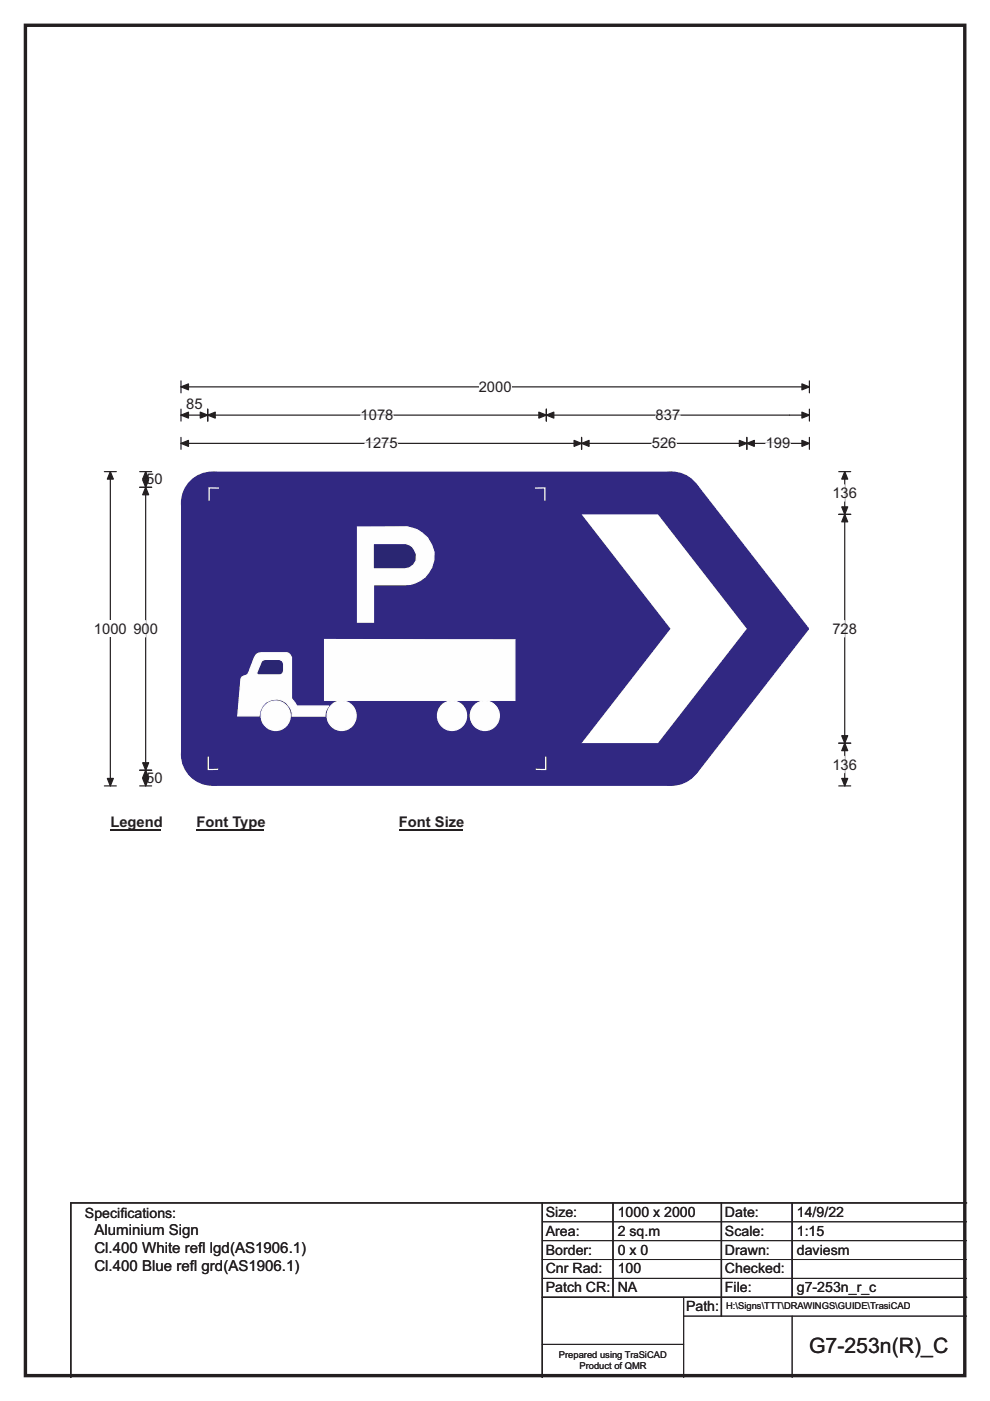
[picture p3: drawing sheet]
<svg xmlns="http://www.w3.org/2000/svg" width="210mm" height="297mm" viewBox="0 0 210 297" stroke-linecap="round" stroke-linejoin="round" font-family="sans-serif">
<path d="M5.4 5.4h199.2v286.3h-199.2z" fill="none" stroke="#231f20" stroke-width=".72"/>
<path d="M38.4 82h133.3M38.4 80.8v2.5M171.7 80.8v2.5" fill="none" stroke="#231f20" stroke-width=".25"/>
<g fill="#231f20" stroke="#231f20" stroke-width=".25">
<path d="M38.4 82l1.6-.6v1.3z" fill-rule="evenodd"/>
<path d="M170.1 81.4l1.6 .6-1.6 .7z" fill-rule="evenodd"/>
</g>
<path d="M101.6 80.3h6.9v3.5h-6.9z" fill="#fff"/>
<g fill="none" stroke="#231f20" stroke-width=".25">
<path d="M22.1 100h2.6M23.4 100v66.6M38.4 88h133.3M38.4 86.7v2.6M38.4 92.7v2.6M38.4 94h133.3M44.1 86.7v2.6M115.9 86.7v2.6M123.4 92.7v2.6M158.4 92.7v2.6M171.7 92.7v2.6M171.7 86.7v2.6"/>
<path d="M22.1 166.6h2.6"/>
</g>
<g fill="#231f20" stroke="#231f20" stroke-width=".25">
<path d="M44.1 88l1.5-.6v1.2z" fill-rule="evenodd"/>
<path d="M114.3 87.4l1.6 .6-1.6 .6z" fill-rule="evenodd"/>
<path d="M38.4 88l1.6-.6v1.2z" fill-rule="evenodd"/>
<path d="M42.5 87.4l1.6 .6-1.6 .6z" fill-rule="evenodd"/>
<path d="M115.9 88l1.6-.6v1.2z" fill-rule="evenodd"/>
<path d="M170.1 87.4l1.6 .6-1.6 .6z" fill-rule="evenodd"/>
<path d="M123.4 94l1.5-.6v1.2z" fill-rule="evenodd"/>
<path d="M156.8 93.4l1.6 .6-1.6 .6z" fill-rule="evenodd"/>
<path d="M38.4 94l1.6-.6v1.2z" fill-rule="evenodd"/>
<path d="M121.8 93.4l1.6 .6-1.6 .6z" fill-rule="evenodd"/>
<path d="M158.4 94l1.6-.6v1.2z" fill-rule="evenodd"/>
<path d="M170.1 93.4l1.6 .6-1.6 .6z" fill-rule="evenodd"/>
<path d="M23.4 100l.6 1.6h-1.2z" fill-rule="evenodd"/>
<path d="M22.8 165h1.2l-.6 1.6z" fill-rule="evenodd"/>
</g>
<path d="M76.5 88h6.9M77.4 94h6.9M138.3 94h5.2M139.1 88h5.2M162.4 94h5.2" fill="none" stroke="#fff" stroke-width=".25"/>
<path d="M19.9 131.6h7v3.5h-7z" fill="#fff"/>
<path d="M29.6 100h2.6M30.9 100v66.6M177.9 100h2.5M179.2 100v66.6M29.6 103.3h2.6M177.9 109.1h2.5M177.9 157.6h2.5M29.6 163.3h2.6M29.6 166.6h2.6M177.9 166.6h2.5" fill="none" stroke="#231f20" stroke-width=".25"/>
<g fill="#231f20" stroke="#231f20" stroke-width=".25">
<path d="M30.9 103.3l.6 1.6h-1.2z" fill-rule="evenodd"/>
<path d="M30.3 161.7h1.2l-.6 1.6z" fill-rule="evenodd"/>
<path d="M30.9 100l.6 1.6h-1.2z" fill-rule="evenodd"/>
<path d="M30.3 101.7h1.2l-.6 1.6z" fill-rule="evenodd"/>
<path d="M30.9 163.3l.6 1.6h-1.2z" fill-rule="evenodd"/>
<path d="M30.3 165h1.2l-.6 1.6z" fill-rule="evenodd"/>
<path d="M179.2 109.1l.6 1.5h-1.3z" fill-rule="evenodd"/>
<path d="M178.5 156h1.3l-.6 1.6z" fill-rule="evenodd"/>
<path d="M179.2 100l.6 1.6h-1.3z" fill-rule="evenodd"/>
<path d="M178.5 107.5h1.3l-.6 1.6z" fill-rule="evenodd"/>
<path d="M179.2 157.6l.6 1.6h-1.3z" fill-rule="evenodd"/>
<path d="M178.5 165h1.3l-.6 1.6z" fill-rule="evenodd"/>
</g>
<path d="M179.2 102.8v3.5M30.9 131.6v3.4M179.2 131.6v3.4M179.2 160.4v3.4" fill="none" stroke="#fff" stroke-width=".25"/>
<path d="M23.4 172.6h10.8v3.5h-10.8z" fill="#fff"/>
<path d="M23.4 175.9h10.8" fill="none" stroke="#231f20" stroke-width=".32"/>
<path d="M41.6 172.6h14.5v3.5h-14.5z" fill="#fff"/>
<path d="M41.6 175.9h14.5" fill="none" stroke="#231f20" stroke-width=".32"/>
<path d="M84.6 172.6h13.5v3.5h-13.5z" fill="#fff"/>
<path d="M84.6 175.9h13.5" fill="none" stroke="#231f20" stroke-width=".32"/>
<g fill="#fff">
<path d="M23.4 176.8h.9v3.5h-.9z"/>
<path d="M41.6 176.8h35.5v3.5h-35.5z"/>
<path d="M84.6 176.8h5.2v3.5h-5.2z"/>
</g>
<g fill="#312882">
<path d="M38.4 106.7l6.7-6.7h97.4l5.3 2.6 23.7 30.5v.4l-23.7 30.6-5.3 2.5h-97.4l-6.7-6.6z" fill-rule="evenodd"/>
<circle cx="45" cy="106.6" r="6.7"/>
<circle cx="45" cy="160" r="6.7"/>
<circle cx="142.5" cy="159.9" r="6.7"/>
<circle cx="171.2" cy="133.3" r=".33"/>
<circle cx="142.5" cy="106.6" r="6.7"/>
</g>
<path d="M123.4 109.1h16.1l18.9 24.2-18.9 24.3h-16.1l18.8-24.3z" fill-rule="evenodd" fill="#fff"/>
<path d="M46.5 103.5l-2.1-.1v2.8M113.5 103.5l2.1-.1v2.8M44.2 160.4v2.8l2.1-.1M115.7 160.4v2.8l-2.1-.1" fill="none" stroke="#fefefe" stroke-width=".26"/>
<g fill="#fefefe" stroke="#fefefe" stroke-width=".26">
<path d="M54.2 139l.3-.4 .9-.2h5.5l.4 .2 .5 .8v8.7l1.2 1.6h6.7l-.7 1.4-.1 .7h-6.9a3.5 3.5 0 0 0-3.5-3.6 3.5 3.5 0 0 0-3.6 3.6h-4.5l.7-7.9a1.56 1.56 0 0 1 1.3-.8l.4-.5z" fill-rule="evenodd"/>
<circle cx="58.5" cy="151.8" r="3.1"/>
<circle cx="72.4" cy="151.8" r="3.1"/>
</g>
<path d="M55.6 140l.6-.2h3.1a1.05 1.05 0 0 1 .9 .9v1.5a.98 .98 0 0 1-.9 .9l-4.7-.1-.1-.5z" fill-rule="evenodd" fill="#2a2672" stroke="#fefefe" stroke-width=".26"/>
<g fill="#fefefe" stroke="#fefefe" stroke-width=".26">
<path d="M68.8 135.6l40.4 .1v12.8h-40.4z" fill-rule="evenodd"/>
<path d="M75.8 111.7h10.6a6.2 6.2 0 0 1 5.2 8.6 6.1 6.1 0 0 1-5.5 3.7h-6.9v7.9h-3.4z" fill-rule="evenodd"/>
<circle cx="95.9" cy="151.8" r="3.1"/>
<circle cx="102.8" cy="151.8" r="3.1"/>
</g>
<path d="M79.2 115.2h6.9a2.71 2.71 0 0 1 2.3 2.8 2.71 2.71 0 0 1-2.5 2.6h-6.7z" fill-rule="evenodd" fill="#2a2672" stroke="#fefefe" stroke-width=".26"/>
<path d="M115 255v37M130 255v20M153 255v24M168 255v20M205 255h-190v37M115 275h90" fill="none" stroke="#231f20" stroke-width=".3"/>
<path d="M115 259h90M115 263h90M115 267h90M115 271h90M145 279h60M145 275v17M168 279v13M115 285h30" fill="none" stroke="#231f20" stroke-width=".21"/>
<text font-size="4.5" fill="#231f20" x="171.6" y="286.9">G7-253n(R)_C</text>
<g font-size="3.2" fill="#231f20">
<text x="20" y="261.9">Aluminium Sign</text>
<text x="20" y="265.8">Cl.400 White ref</text>
<text x="20" y="269.6">Cl.400 Blue ref</text>
<text x="40.3" y="269.6">l grd(AS1906.1)</text>
<text x="42" y="265.8">l lgd(AS1906.1)</text>
</g>
<g font-size="3.1" fill="#231f20">
<text x="101.6" y="83.1">2000</text>
<text x="39.5" y="86.6">85</text>
<text x="76.5" y="89.1">1078</text>
<text x="139.1" y="89.1">837</text>
<text x="77.4" y="95.1">1275</text>
<text x="138.3" y="95.1">526</text>
<text x="162.4" y="95.1">199</text>
<text x="31" y="102.7">50</text>
<text x="176.6" y="105.6">136</text>
<text x="19.9" y="134.4">1000</text>
<text x="28.3" y="134.4">900</text>
<text x="176.6" y="134.4">728</text>
<text x="31" y="166">50</text>
<text x="176.6" y="163.2">136</text>
<text x="23.4" y="175.4">Legend</text>
<text x="41.6" y="175.4">Font Type</text>
<text x="84.6" y="175.4">Font Size</text>
</g>
<g font-size="3" fill="#231f20">
<text x="115.8" y="258">Size:</text>
<text x="131" y="258">1000 x 2000</text>
<text x="153.8" y="258">Date:</text>
<text x="169" y="258">14/9/22</text>
<text x="18" y="258.2">Specif</text>
<text x="25.5" y="258.2">ications:</text>
<text x="115.8" y="262">Area:</text>
<text x="131" y="262">2 sq.m</text>
<text x="153.8" y="262">Scale:</text>
<text x="169" y="262">1:15</text>
<text x="115.8" y="266">Border:</text>
<text x="115.8" y="270">Cnr Rad:</text>
<text x="131" y="266">0 x 0</text>
<text x="131" y="270">100</text>
<text x="153.8" y="266">Drawn:</text>
<text x="153.8" y="270">Checked:</text>
<text x="169" y="266">daviesm</text>
<text x="115.8" y="274">Patch CR:</text>
<text x="131" y="274">NA</text>
<text x="153.8" y="274">File:</text>
<text x="169" y="274">g7-253n_r_c</text>
<text x="145.5" y="278">Path:</text>
</g>
<g font-size="2" fill="#231f20">
<text x="154" y="277.6">H:\Signs\TTT\DRAWINGS\GUIDE\TrasiCAD</text>
<text x="118.5" y="287.8">Prepared using TraSiCAD</text>
<text x="122.9" y="290.2">Product of QMR</text>
</g>
</svg>
